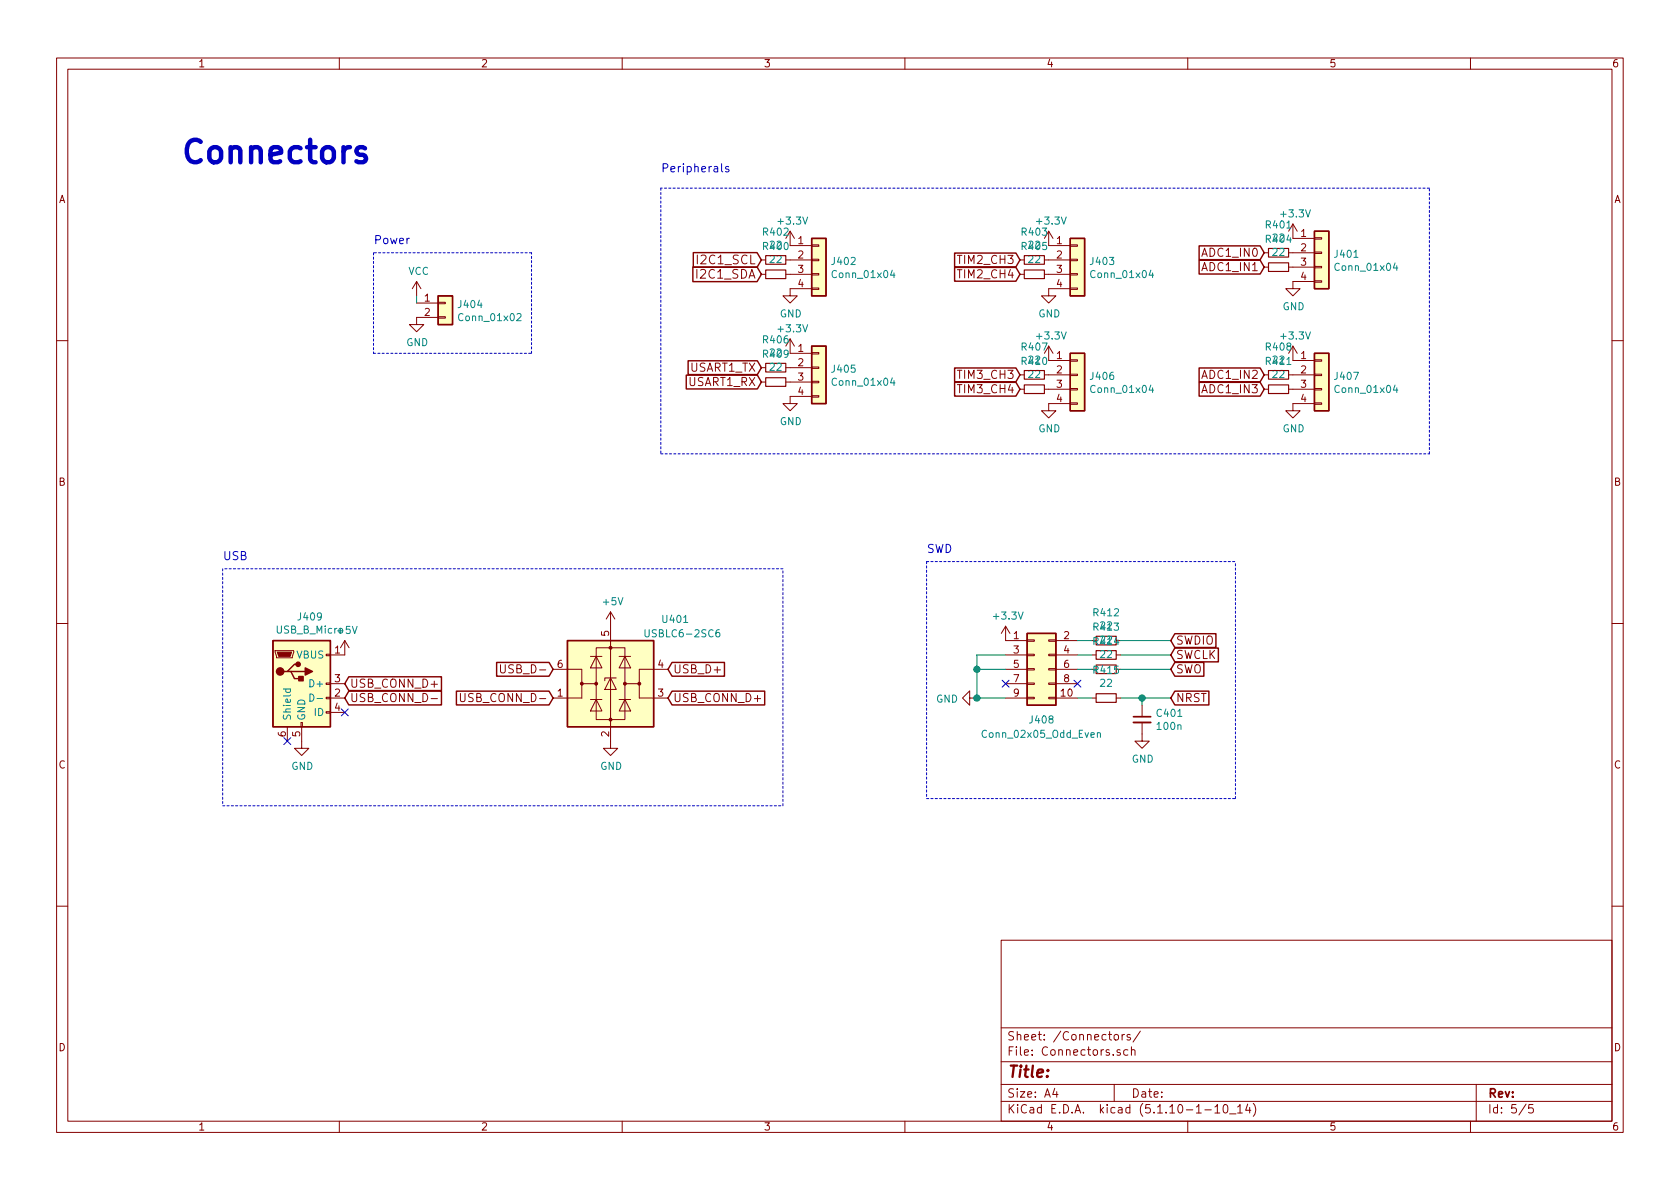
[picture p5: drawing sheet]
EESchema Schematic File Version 4
EELAYER 30 0
EELAYER END
$Descr A4 11693 8268
encoding utf-8
Sheet 5 5
Title ""
Date ""
Rev ""
Comp ""
Comment1 ""
Comment2 ""
Comment3 ""
Comment4 ""
$EndDescr
$Comp
L Connector_Generic:Conn_01x02 J404
U 1 1
P 3100 2100
F 0 "J404" H 3180 2092 50  0000 L CNN
F 1 "Conn_01x02" H 3180 2001 50  0000 L CNN
F 2 "Connector_PinSocket_2.54mm:PinSocket_1x02_P2.54mm_Vertical_SMD_Pin1Right" H 3100 2100 50  0001 C CNN
F 3 "~" H 3100 2100 50  0001 C CNN
	1    3100 2100
	1    0    0    -1  
$EndComp
$Comp
L Connector_Generic:Conn_01x04 J402
U 1 1
P 5700 1800
F 0 "J402" H 5780 1792 50  0000 L CNN
F 1 "Conn_01x04" H 5780 1701 50  0000 L CNN
F 2 "Connector_Molex:Molex_PicoBlade_53048-0410_1x04_P1.25mm_Horizontal" H 5700 1800 50  0001 C CNN
F 3 "~" H 5700 1800 50  0001 C CNN
	1    5700 1800
	1    0    0    -1  
$EndComp
$Comp
L Connector_Generic:Conn_01x04 J405
U 1 1
P 5700 2550
F 0 "J405" H 5780 2542 50  0000 L CNN
F 1 "Conn_01x04" H 5780 2451 50  0000 L CNN
F 2 "Connector_Molex:Molex_PicoBlade_53048-0410_1x04_P1.25mm_Horizontal" H 5700 2550 50  0001 C CNN
F 3 "~" H 5700 2550 50  0001 C CNN
	1    5700 2550
	1    0    0    -1  
$EndComp
$Comp
L Connector_Generic:Conn_01x04 J406
U 1 1
P 7500 2600
F 0 "J406" H 7580 2592 50  0000 L CNN
F 1 "Conn_01x04" H 7580 2501 50  0000 L CNN
F 2 "Connector_Molex:Molex_PicoBlade_53048-0410_1x04_P1.25mm_Horizontal" H 7500 2600 50  0001 C CNN
F 3 "~" H 7500 2600 50  0001 C CNN
	1    7500 2600
	1    0    0    -1  
$EndComp
$Comp
L Connector_Generic:Conn_01x04 J403
U 1 1
P 7500 1800
F 0 "J403" H 7580 1792 50  0000 L CNN
F 1 "Conn_01x04" H 7580 1701 50  0000 L CNN
F 2 "Connector_Molex:Molex_PicoBlade_53048-0410_1x04_P1.25mm_Horizontal" H 7500 1800 50  0001 C CNN
F 3 "~" H 7500 1800 50  0001 C CNN
	1    7500 1800
	1    0    0    -1  
$EndComp
$Comp
L Connector_Generic:Conn_01x04 J401
U 1 1
P 9200 1750
F 0 "J401" H 9280 1742 50  0000 L CNN
F 1 "Conn_01x04" H 9280 1651 50  0000 L CNN
F 2 "Connector_Molex:Molex_PicoBlade_53048-0410_1x04_P1.25mm_Horizontal" H 9200 1750 50  0001 C CNN
F 3 "~" H 9200 1750 50  0001 C CNN
	1    9200 1750
	1    0    0    -1  
$EndComp
$Comp
L Connector_Generic:Conn_01x04 J407
U 1 1
P 9200 2600
F 0 "J407" H 9280 2592 50  0000 L CNN
F 1 "Conn_01x04" H 9280 2501 50  0000 L CNN
F 2 "Connector_Molex:Molex_PicoBlade_53048-0410_1x04_P1.25mm_Horizontal" H 9200 2600 50  0001 C CNN
F 3 "~" H 9200 2600 50  0001 C CNN
	1    9200 2600
	1    0    0    -1  
$EndComp
$Comp
L power:VCC #PWR0407
U 1 1
P 2900 2050
F 0 "#PWR0407" H 2900 1900 50  0001 C CNN
F 1 "VCC" H 2915 2223 50  0000 C CNN
F 2 "" H 2900 2050 50  0001 C CNN
F 3 "" H 2900 2050 50  0001 C CNN
	1    2900 2050
	1    0    0    -1  
$EndComp
$Comp
L power:GND #PWR0408
U 1 1
P 2900 2200
F 0 "#PWR0408" H 2900 1950 50  0001 C CNN
F 1 "GND" H 2905 2027 50  0000 C CNN
F 2 "" H 2900 2200 50  0001 C CNN
F 3 "" H 2900 2200 50  0001 C CNN
	1    2900 2200
	1    0    0    -1  
$EndComp
$Comp
L power:+3.3V #PWR0402
U 1 1
P 5500 1700
F 0 "#PWR0402" H 5500 1550 50  0001 C CNN
F 1 "+3.3V" H 5515 1873 50  0000 C CNN
F 2 "" H 5500 1700 50  0001 C CNN
F 3 "" H 5500 1700 50  0001 C CNN
	1    5500 1700
	1    0    0    -1  
$EndComp
$Comp
L power:+3.3V #PWR0403
U 1 1
P 7300 1700
F 0 "#PWR0403" H 7300 1550 50  0001 C CNN
F 1 "+3.3V" H 7315 1873 50  0000 C CNN
F 2 "" H 7300 1700 50  0001 C CNN
F 3 "" H 7300 1700 50  0001 C CNN
	1    7300 1700
	1    0    0    -1  
$EndComp
$Comp
L power:+3.3V #PWR0409
U 1 1
P 5500 2450
F 0 "#PWR0409" H 5500 2300 50  0001 C CNN
F 1 "+3.3V" H 5515 2623 50  0000 C CNN
F 2 "" H 5500 2450 50  0001 C CNN
F 3 "" H 5500 2450 50  0001 C CNN
	1    5500 2450
	1    0    0    -1  
$EndComp
$Comp
L power:+3.3V #PWR0410
U 1 1
P 7300 2500
F 0 "#PWR0410" H 7300 2350 50  0001 C CNN
F 1 "+3.3V" H 7315 2673 50  0000 C CNN
F 2 "" H 7300 2500 50  0001 C CNN
F 3 "" H 7300 2500 50  0001 C CNN
	1    7300 2500
	1    0    0    -1  
$EndComp
$Comp
L power:+3.3V #PWR0411
U 1 1
P 9000 2500
F 0 "#PWR0411" H 9000 2350 50  0001 C CNN
F 1 "+3.3V" H 9015 2673 50  0000 C CNN
F 2 "" H 9000 2500 50  0001 C CNN
F 3 "" H 9000 2500 50  0001 C CNN
	1    9000 2500
	1    0    0    -1  
$EndComp
$Comp
L power:+3.3V #PWR0401
U 1 1
P 9000 1650
F 0 "#PWR0401" H 9000 1500 50  0001 C CNN
F 1 "+3.3V" H 9015 1823 50  0000 C CNN
F 2 "" H 9000 1650 50  0001 C CNN
F 3 "" H 9000 1650 50  0001 C CNN
	1    9000 1650
	1    0    0    -1  
$EndComp
$Comp
L power:GND #PWR0412
U 1 1
P 5500 2750
F 0 "#PWR0412" H 5500 2500 50  0001 C CNN
F 1 "GND" H 5505 2577 50  0000 C CNN
F 2 "" H 5500 2750 50  0001 C CNN
F 3 "" H 5500 2750 50  0001 C CNN
	1    5500 2750
	1    0    0    -1  
$EndComp
$Comp
L power:GND #PWR0405
U 1 1
P 5500 2000
F 0 "#PWR0405" H 5500 1750 50  0001 C CNN
F 1 "GND" H 5505 1827 50  0000 C CNN
F 2 "" H 5500 2000 50  0001 C CNN
F 3 "" H 5500 2000 50  0001 C CNN
	1    5500 2000
	1    0    0    -1  
$EndComp
$Comp
L power:GND #PWR0406
U 1 1
P 7300 2000
F 0 "#PWR0406" H 7300 1750 50  0001 C CNN
F 1 "GND" H 7305 1827 50  0000 C CNN
F 2 "" H 7300 2000 50  0001 C CNN
F 3 "" H 7300 2000 50  0001 C CNN
	1    7300 2000
	1    0    0    -1  
$EndComp
$Comp
L power:GND #PWR0413
U 1 1
P 7300 2800
F 0 "#PWR0413" H 7300 2550 50  0001 C CNN
F 1 "GND" H 7305 2627 50  0000 C CNN
F 2 "" H 7300 2800 50  0001 C CNN
F 3 "" H 7300 2800 50  0001 C CNN
	1    7300 2800
	1    0    0    -1  
$EndComp
$Comp
L power:GND #PWR0414
U 1 1
P 9000 2800
F 0 "#PWR0414" H 9000 2550 50  0001 C CNN
F 1 "GND" H 9005 2627 50  0000 C CNN
F 2 "" H 9000 2800 50  0001 C CNN
F 3 "" H 9000 2800 50  0001 C CNN
	1    9000 2800
	1    0    0    -1  
$EndComp
$Comp
L power:GND #PWR0404
U 1 1
P 9000 1950
F 0 "#PWR0404" H 9000 1700 50  0001 C CNN
F 1 "GND" H 9005 1777 50  0000 C CNN
F 2 "" H 9000 1950 50  0001 C CNN
F 3 "" H 9000 1950 50  0001 C CNN
	1    9000 1950
	1    0    0    -1  
$EndComp
Text GLabel 5300 1800 0    61   Input ~ 0
I2C1_SCL
Text GLabel 5300 1900 0    61   Input ~ 0
I2C1_SDA
Text GLabel 5300 2550 0    57   Input ~ 0
USART1_TX
Text GLabel 5300 2650 0    57   Input ~ 0
USART1_RX
Text GLabel 7100 1800 0    57   Input ~ 0
TIM2_CH3
Text GLabel 7100 1900 0    57   Input ~ 0
TIM2_CH4
Text GLabel 7100 2600 0    57   Input ~ 0
TIM3_CH3
Text GLabel 7100 2700 0    57   Input ~ 0
TIM3_CH4
Text GLabel 8800 1750 0    57   Input ~ 0
ADC1_IN0
Text GLabel 8800 1850 0    57   Input ~ 0
ADC1_IN1
Text GLabel 8800 2600 0    57   Input ~ 0
ADC1_IN2
Text GLabel 8800 2700 0    57   Input ~ 0
ADC1_IN3
$Comp
L Connector_Generic:Conn_02x05_Odd_Even J408
U 1 1
P 7200 4650
F 0 "J408" H 7250 4300 50  0000 C CNN
F 1 "Conn_02x05_Odd_Even" H 7250 4200 50  0000 C CNN
F 2 "Connector_PinSocket_2.54mm:PinSocket_2x05_P2.54mm_Vertical" H 7200 4650 50  0001 C CNN
F 3 "~" H 7200 4650 50  0001 C CNN
	1    7200 4650
	1    0    0    -1  
$EndComp
$Comp
L Power_Protection:USBLC6-2SC6 U401
U 1 1
P 4250 4750
F 0 "U401" H 4700 5200 50  0000 C CNN
F 1 "USBLC6-2SC6" H 4750 5100 50  0000 C CNN
F 2 "Package_TO_SOT_SMD:SOT-23-6" H 4250 4250 50  0001 C CNN
F 3 "https://www.st.com/resource/en/datasheet/usblc6-2.pdf" H 4450 5100 50  0001 C CNN
	1    4250 4750
	1    0    0    -1  
$EndComp
$Comp
L Connector:USB_B_Micro J409
U 1 1
P 2100 4750
F 0 "J409" H 2157 5217 50  0000 C CNN
F 1 "USB_B_Micro" H 2157 5126 50  0000 C CNN
F 2 "10103592-0001LF:AMPHENOL_10103592-0001LF" H 2250 4700 50  0001 C CNN
F 3 "~" H 2250 4700 50  0001 C CNN
	1    2100 4750
	1    0    0    -1  
$EndComp
Text GLabel 2400 4750 2    57   Input ~ 0
USB_CONN_D+
Text GLabel 2400 4850 2    57   Input ~ 0
USB_CONN_D-
Text GLabel 3850 4850 0    57   Input ~ 0
USB_CONN_D-
Text GLabel 3850 4650 0    57   Input ~ 0
USB_D-
Text GLabel 4650 4650 2    57   Input ~ 0
USB_D+
Text GLabel 4650 4850 2    57   Input ~ 0
USB_CONN_D+
$Comp
L power:+5V #PWR0417
U 1 1
P 2400 4550
F 0 "#PWR0417" H 2400 4400 50  0001 C CNN
F 1 "+5V" H 2415 4723 50  0000 C CNN
F 2 "" H 2400 4550 50  0001 C CNN
F 3 "" H 2400 4550 50  0001 C CNN
	1    2400 4550
	1    0    0    -1  
$EndComp
$Comp
L power:+5V #PWR0415
U 1 1
P 4250 4350
F 0 "#PWR0415" H 4250 4200 50  0001 C CNN
F 1 "+5V" H 4265 4523 50  0000 C CNN
F 2 "" H 4250 4350 50  0001 C CNN
F 3 "" H 4250 4350 50  0001 C CNN
	1    4250 4350
	1    0    0    -1  
$EndComp
$Comp
L power:GND #PWR0420
U 1 1
P 2100 5150
F 0 "#PWR0420" H 2100 4900 50  0001 C CNN
F 1 "GND" H 2105 4977 50  0000 C CNN
F 2 "" H 2100 5150 50  0001 C CNN
F 3 "" H 2100 5150 50  0001 C CNN
	1    2100 5150
	1    0    0    -1  
$EndComp
$Comp
L power:GND #PWR0421
U 1 1
P 4250 5150
F 0 "#PWR0421" H 4250 4900 50  0001 C CNN
F 1 "GND" H 4255 4977 50  0000 C CNN
F 2 "" H 4250 5150 50  0001 C CNN
F 3 "" H 4250 5150 50  0001 C CNN
	1    4250 5150
	1    0    0    -1  
$EndComp
NoConn ~ 2000 5150
NoConn ~ 2400 4950
$Comp
L power:+3.3V #PWR0416
U 1 1
P 7000 4450
F 0 "#PWR0416" H 7000 4300 50  0001 C CNN
F 1 "+3.3V" H 7015 4623 50  0000 C CNN
F 2 "" H 7000 4450 50  0001 C CNN
F 3 "" H 7000 4450 50  0001 C CNN
	1    7000 4450
	1    0    0    -1  
$EndComp
$Comp
L power:GND #PWR0418
U 1 1
P 6800 4850
F 0 "#PWR0418" H 6800 4600 50  0001 C CNN
F 1 "GND" V 6805 4722 50  0000 R CNN
F 2 "" H 6800 4850 50  0001 C CNN
F 3 "" H 6800 4850 50  0001 C CNN
	1    6800 4850
	0    1    1    0   
$EndComp
Wire Wire Line
	7000 4550 6800 4550
Wire Wire Line
	6800 4550 6800 4650
Wire Wire Line
	6800 4850 7000 4850
Connection ~ 6800 4850
Wire Wire Line
	6800 4650 7000 4650
Connection ~ 6800 4650
Wire Wire Line
	6800 4650 6800 4850
$Comp
L Device:R_Small R415
U 1 1
P 7700 4850
F 0 "R415" V 7504 4850 50  0000 C CNN
F 1 "22" V 7595 4850 50  0000 C CNN
F 2 "Resistor_SMD:R_0402_1005Metric" H 7700 4850 50  0001 C CNN
F 3 "~" H 7700 4850 50  0001 C CNN
	1    7700 4850
	0    1    1    0   
$EndComp
$Comp
L Device:R_Small R414
U 1 1
P 7700 4650
F 0 "R414" V 7504 4650 50  0000 C CNN
F 1 "22" V 7595 4650 50  0000 C CNN
F 2 "Resistor_SMD:R_0402_1005Metric" H 7700 4650 50  0001 C CNN
F 3 "~" H 7700 4650 50  0001 C CNN
	1    7700 4650
	0    1    1    0   
$EndComp
$Comp
L Device:R_Small R413
U 1 1
P 7700 4550
F 0 "R413" V 7504 4550 50  0000 C CNN
F 1 "22" V 7595 4550 50  0000 C CNN
F 2 "Resistor_SMD:R_0402_1005Metric" H 7700 4550 50  0001 C CNN
F 3 "~" H 7700 4550 50  0001 C CNN
	1    7700 4550
	0    1    1    0   
$EndComp
$Comp
L Device:R_Small R412
U 1 1
P 7700 4450
F 0 "R412" V 7504 4450 50  0000 C CNN
F 1 "22" V 7595 4450 50  0000 C CNN
F 2 "Resistor_SMD:R_0402_1005Metric" H 7700 4450 50  0001 C CNN
F 3 "~" H 7700 4450 50  0001 C CNN
	1    7700 4450
	0    1    1    0   
$EndComp
$Comp
L Device:R_Small R408
U 1 1
P 8900 2600
F 0 "R408" V 8704 2600 50  0000 C CNN
F 1 "22" V 8795 2600 50  0000 C CNN
F 2 "Resistor_SMD:R_0402_1005Metric" H 8900 2600 50  0001 C CNN
F 3 "~" H 8900 2600 50  0001 C CNN
	1    8900 2600
	0    1    1    0   
$EndComp
$Comp
L Device:R_Small R411
U 1 1
P 8900 2700
F 0 "R411" V 8704 2700 50  0000 C CNN
F 1 "22" V 8795 2700 50  0000 C CNN
F 2 "Resistor_SMD:R_0402_1005Metric" H 8900 2700 50  0001 C CNN
F 3 "~" H 8900 2700 50  0001 C CNN
	1    8900 2700
	0    1    1    0   
$EndComp
$Comp
L Device:R_Small R404
U 1 1
P 8900 1850
F 0 "R404" V 8704 1850 50  0000 C CNN
F 1 "22" V 8795 1850 50  0000 C CNN
F 2 "Resistor_SMD:R_0402_1005Metric" H 8900 1850 50  0001 C CNN
F 3 "~" H 8900 1850 50  0001 C CNN
	1    8900 1850
	0    1    1    0   
$EndComp
$Comp
L Device:R_Small R401
U 1 1
P 8900 1750
F 0 "R401" V 8704 1750 50  0000 C CNN
F 1 "22" V 8795 1750 50  0000 C CNN
F 2 "Resistor_SMD:R_0402_1005Metric" H 8900 1750 50  0001 C CNN
F 3 "~" H 8900 1750 50  0001 C CNN
	1    8900 1750
	0    1    1    0   
$EndComp
$Comp
L Device:R_Small R403
U 1 1
P 7200 1800
F 0 "R403" V 7004 1800 50  0000 C CNN
F 1 "22" V 7095 1800 50  0000 C CNN
F 2 "Resistor_SMD:R_0402_1005Metric" H 7200 1800 50  0001 C CNN
F 3 "~" H 7200 1800 50  0001 C CNN
	1    7200 1800
	0    1    1    0   
$EndComp
$Comp
L Device:R_Small R405
U 1 1
P 7200 1900
F 0 "R405" V 7004 1900 50  0000 C CNN
F 1 "22" V 7095 1900 50  0000 C CNN
F 2 "Resistor_SMD:R_0402_1005Metric" H 7200 1900 50  0001 C CNN
F 3 "~" H 7200 1900 50  0001 C CNN
	1    7200 1900
	0    1    1    0   
$EndComp
$Comp
L Device:R_Small R407
U 1 1
P 7200 2600
F 0 "R407" V 7004 2600 50  0000 C CNN
F 1 "22" V 7095 2600 50  0000 C CNN
F 2 "Resistor_SMD:R_0402_1005Metric" H 7200 2600 50  0001 C CNN
F 3 "~" H 7200 2600 50  0001 C CNN
	1    7200 2600
	0    1    1    0   
$EndComp
$Comp
L Device:R_Small R410
U 1 1
P 7200 2700
F 0 "R410" V 7004 2700 50  0000 C CNN
F 1 "22" V 7095 2700 50  0000 C CNN
F 2 "Resistor_SMD:R_0402_1005Metric" H 7200 2700 50  0001 C CNN
F 3 "~" H 7200 2700 50  0001 C CNN
	1    7200 2700
	0    1    1    0   
$EndComp
$Comp
L Device:R_Small R409
U 1 1
P 5400 2650
F 0 "R409" V 5204 2650 50  0000 C CNN
F 1 "22" V 5295 2650 50  0000 C CNN
F 2 "Resistor_SMD:R_0402_1005Metric" H 5400 2650 50  0001 C CNN
F 3 "~" H 5400 2650 50  0001 C CNN
	1    5400 2650
	0    1    1    0   
$EndComp
$Comp
L Device:R_Small R402
U 1 1
P 5400 1800
F 0 "R402" V 5204 1800 50  0000 C CNN
F 1 "22" V 5295 1800 50  0000 C CNN
F 2 "Resistor_SMD:R_0402_1005Metric" H 5400 1800 50  0001 C CNN
F 3 "~" H 5400 1800 50  0001 C CNN
	1    5400 1800
	0    1    1    0   
$EndComp
$Comp
L Device:R_Small R400
U 1 1
P 5400 1900
F 0 "R400" V 5204 1900 50  0000 C CNN
F 1 "22" V 5295 1900 50  0000 C CNN
F 2 "Resistor_SMD:R_0402_1005Metric" H 5400 1900 50  0001 C CNN
F 3 "~" H 5400 1900 50  0001 C CNN
	1    5400 1900
	0    1    1    0   
$EndComp
$Comp
L Device:R_Small R406
U 1 1
P 5400 2550
F 0 "R406" V 5204 2550 50  0000 C CNN
F 1 "22" V 5295 2550 50  0000 C CNN
F 2 "Resistor_SMD:R_0402_1005Metric" H 5400 2550 50  0001 C CNN
F 3 "~" H 5400 2550 50  0001 C CNN
	1    5400 2550
	0    1    1    0   
$EndComp
Text GLabel 8150 4450 2    57   Input ~ 0
SWDIO
Text GLabel 8150 4550 2    57   Input ~ 0
SWCLK
Text GLabel 8150 4650 2    57   Input ~ 0
SWO
Text GLabel 8150 4850 2    57   Input ~ 0
NRST
$Comp
L Device:C_Small C401
U 1 1
P 7950 5000
F 0 "C401" H 8042 5046 50  0000 L CNN
F 1 "100n" H 8042 4955 50  0000 L CNN
F 2 "Capacitor_SMD:C_0402_1005Metric" H 7950 5000 50  0001 C CNN
F 3 "~" H 7950 5000 50  0001 C CNN
	1    7950 5000
	1    0    0    -1  
$EndComp
Wire Wire Line
	7500 4450 7600 4450
Wire Wire Line
	7800 4450 8150 4450
Wire Wire Line
	7800 4550 8150 4550
Wire Wire Line
	7800 4650 8150 4650
Wire Wire Line
	7800 4850 7950 4850
Wire Wire Line
	7950 4900 7950 4850
Connection ~ 7950 4850
Wire Wire Line
	7950 4850 8150 4850
Wire Wire Line
	7500 4850 7600 4850
Wire Wire Line
	7600 4650 7500 4650
Wire Wire Line
	7500 4550 7600 4550
$Comp
L power:GND #PWR0419
U 1 1
P 7950 5100
F 0 "#PWR0419" H 7950 4850 50  0001 C CNN
F 1 "GND" H 7955 4927 50  0000 C CNN
F 2 "" H 7950 5100 50  0001 C CNN
F 3 "" H 7950 5100 50  0001 C CNN
	1    7950 5100
	1    0    0    -1  
$EndComp
NoConn ~ 7500 4750
NoConn ~ 7000 4750
Wire Notes Line
	2600 1750 2600 2450
Wire Notes Line
	2600 2450 3700 2450
Wire Notes Line
	3700 2450 3700 1750
Wire Notes Line
	3700 1750 2600 1750
Wire Notes Line
	4600 3150 9950 3150
Wire Notes Line
	9950 3150 9950 1300
Wire Notes Line
	9950 1300 4600 1300
Wire Notes Line
	4600 1300 4600 3150
Wire Notes Line
	1550 3950 1550 5600
Wire Notes Line
	1550 5600 5450 5600
Wire Notes Line
	5450 5600 5450 3950
Wire Notes Line
	5450 3950 1550 3950
Wire Notes Line
	6450 5550 8600 5550
Wire Notes Line
	8600 5550 8600 3900
Wire Notes Line
	6450 3900 6450 5550
Wire Notes Line
	6450 3900 8600 3900
Text Notes 6450 3850 0    57   ~ 0
SWD
Text Notes 4600 1200 0    57   ~ 0
Peripherals
Text Notes 1550 3900 0    57   ~ 0
USB
Text Notes 2600 1700 0    57   ~ 0
Power
Text Notes 1250 1150 0    157  ~ 31
Connectors
Wire Wire Line
	2900 2100 2900 2050
$EndSCHEMATC
